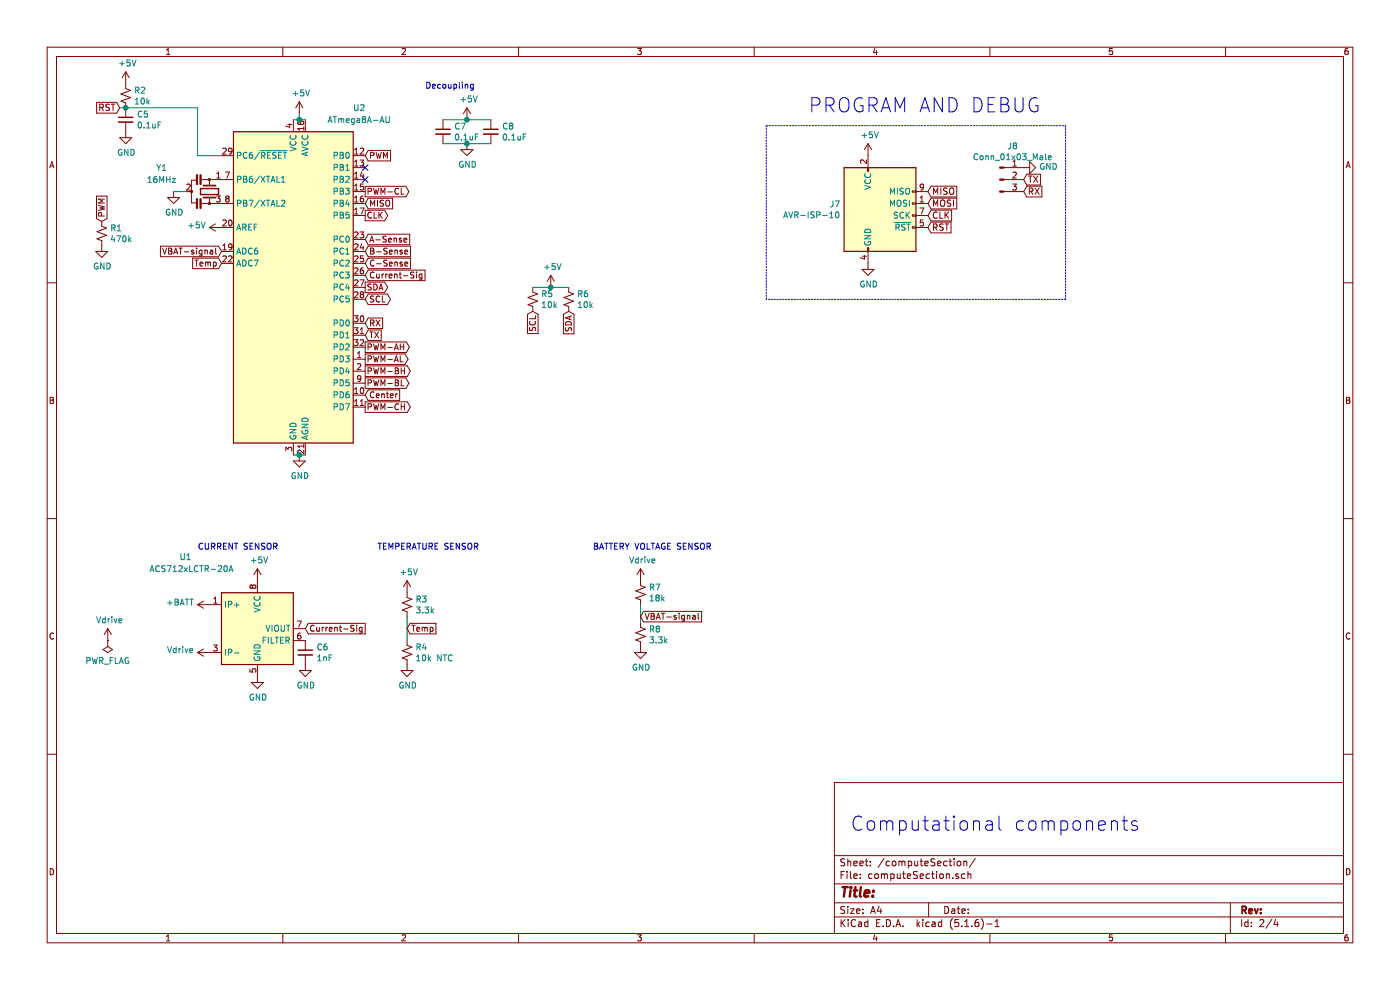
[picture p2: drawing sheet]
EESchema Schematic File Version 4
EELAYER 30 0
EELAYER END
$Descr A4 11693 8268
encoding utf-8
Sheet 2 4
Title ""
Date ""
Rev ""
Comp ""
Comment1 ""
Comment2 ""
Comment3 ""
Comment4 ""
$EndDescr
$Comp
L MCU_Microchip_ATmega:ATmega8A-AU U2
U 1 1
P 2450 2400
F 0 "U2" H 3000 3900 50  0000 C CNN
F 1 "ATmega8A-AU" H 3000 3800 50  0000 C CNN
F 2 "Package_QFP:TQFP-32_7x7mm_P0.8mm" H 2450 2400 50  0001 C CIN
F 3 "http://ww1.microchip.com/downloads/en/DeviceDoc/Microchip%208bit%20mcu%20AVR%20ATmega8A%20data%20sheet%2040001974A.pdf" H 2450 2400 50  0001 C CNN
F 4 "C16190" H 2450 2400 50  0001 C CNN "JLCPCB"
	1    2450 2400
	1    0    0    -1  
$EndComp
$Comp
L power:+5V #PWR011
U 1 1
P 2500 950
F 0 "#PWR011" H 2500 800 50  0001 C CNN
F 1 "+5V" H 2515 1123 50  0000 C CNN
F 2 "" H 2500 950 50  0001 C CNN
F 3 "" H 2500 950 50  0001 C CNN
	1    2500 950 
	1    0    0    -1  
$EndComp
Text Notes 3550 750  0    50   ~ 0
Decoupling
$Comp
L Device:C_Small C7
U 1 1
P 3700 1100
F 0 "C7" H 3792 1146 50  0000 L CNN
F 1 "0.1uF" H 3792 1055 50  0000 L CNN
F 2 "Capacitor_SMD:C_0402_1005Metric" H 3700 1100 50  0001 C CNN
F 3 "~" H 3700 1100 50  0001 C CNN
F 4 " C1525" H 3700 1100 50  0001 C CNN "JLCPCB"
	1    3700 1100
	1    0    0    -1  
$EndComp
$Comp
L Device:C_Small C8
U 1 1
P 4100 1100
F 0 "C8" H 4192 1146 50  0000 L CNN
F 1 "0.1uF" H 4192 1055 50  0000 L CNN
F 2 "Capacitor_SMD:C_0402_1005Metric" H 4100 1100 50  0001 C CNN
F 3 "~" H 4100 1100 50  0001 C CNN
F 4 " C1525" H 4100 1100 50  0001 C CNN "JLCPCB"
	1    4100 1100
	1    0    0    -1  
$EndComp
Wire Wire Line
	3700 1000 3900 1000
Wire Wire Line
	4100 1200 3900 1200
$Comp
L power:+5V #PWR016
U 1 1
P 3900 1000
F 0 "#PWR016" H 3900 850 50  0001 C CNN
F 1 "+5V" H 3915 1173 50  0000 C CNN
F 2 "" H 3900 1000 50  0001 C CNN
F 3 "" H 3900 1000 50  0001 C CNN
	1    3900 1000
	1    0    0    -1  
$EndComp
Connection ~ 3900 1000
Wire Wire Line
	3900 1000 4100 1000
$Comp
L power:GND #PWR017
U 1 1
P 3900 1200
F 0 "#PWR017" H 3900 950 50  0001 C CNN
F 1 "GND" H 3905 1027 50  0000 C CNN
F 2 "" H 3900 1200 50  0001 C CNN
F 3 "" H 3900 1200 50  0001 C CNN
	1    3900 1200
	1    0    0    -1  
$EndComp
Connection ~ 3900 1200
Wire Wire Line
	3900 1200 3700 1200
Wire Wire Line
	2450 3800 2500 3800
$Comp
L power:GND #PWR012
U 1 1
P 2500 3800
F 0 "#PWR012" H 2500 3550 50  0001 C CNN
F 1 "GND" H 2505 3627 50  0000 C CNN
F 2 "" H 2500 3800 50  0001 C CNN
F 3 "" H 2500 3800 50  0001 C CNN
	1    2500 3800
	1    0    0    -1  
$EndComp
Connection ~ 2500 3800
Wire Wire Line
	2500 3800 2550 3800
$Comp
L power:+5V #PWR08
U 1 1
P 1850 1900
F 0 "#PWR08" H 1850 1750 50  0001 C CNN
F 1 "+5V" V 1865 2028 50  0000 L CNN
F 2 "" H 1850 1900 50  0001 C CNN
F 3 "" H 1850 1900 50  0001 C CNN
	1    1850 1900
	0    -1   -1   0   
$EndComp
$Comp
L power:GND #PWR04
U 1 1
P 1050 1100
F 0 "#PWR04" H 1050 850 50  0001 C CNN
F 1 "GND" H 1055 927 50  0000 C CNN
F 2 "" H 1050 1100 50  0001 C CNN
F 3 "" H 1050 1100 50  0001 C CNN
	1    1050 1100
	1    0    0    -1  
$EndComp
$Comp
L Device:C_Small C5
U 1 1
P 1050 1000
F 0 "C5" H 1142 1046 50  0000 L CNN
F 1 "0.1uF" H 1142 955 50  0000 L CNN
F 2 "Capacitor_SMD:C_0402_1005Metric" H 1050 1000 50  0001 C CNN
F 3 "~" H 1050 1000 50  0001 C CNN
F 4 "C1525" H 1050 1000 50  0001 C CNN "JLCPCB"
	1    1050 1000
	1    0    0    -1  
$EndComp
$Comp
L power:+5V #PWR03
U 1 1
P 1050 700
F 0 "#PWR03" H 1050 550 50  0001 C CNN
F 1 "+5V" H 1065 873 50  0000 C CNN
F 2 "" H 1050 700 50  0001 C CNN
F 3 "" H 1050 700 50  0001 C CNN
	1    1050 700 
	1    0    0    -1  
$EndComp
Connection ~ 1050 900 
$Comp
L Device:R_Small_US R2
U 1 1
P 1050 800
F 0 "R2" H 1118 846 50  0000 L CNN
F 1 "10k" H 1118 755 50  0000 L CNN
F 2 "Resistor_SMD:R_0402_1005Metric" H 1050 800 50  0001 C CNN
F 3 "~" H 1050 800 50  0001 C CNN
F 4 "C25744" H 1050 800 50  0001 C CNN "JLCPCB"
	1    1050 800 
	1    0    0    -1  
$EndComp
Wire Wire Line
	1000 900  1050 900 
Wire Wire Line
	1650 900  1650 1300
Wire Wire Line
	1650 1300 1850 1300
Wire Wire Line
	1050 900  1650 900 
$Comp
L Device:Resonator_Small Y1
U 1 1
P 1750 1600
F 0 "Y1" V 1550 1200 50  0000 C CNN
F 1 "16MHz" V 1650 1200 50  0000 C CNN
F 2 "Used libraries:X322516MLB4SI" H 1725 1600 50  0001 C CNN
F 3 "~" H 1725 1600 50  0001 C CNN
F 4 "C13738" V 1750 1600 50  0001 C CNN "JLCPCB"
	1    1750 1600
	0    1    1    0   
$EndComp
$Comp
L power:GND #PWR05
U 1 1
P 1450 1600
F 0 "#PWR05" H 1450 1350 50  0001 C CNN
F 1 "GND" H 1455 1427 50  0000 C CNN
F 2 "" H 1450 1600 50  0001 C CNN
F 3 "" H 1450 1600 50  0001 C CNN
	1    1450 1600
	1    0    0    -1  
$EndComp
Wire Wire Line
	1450 1600 1550 1600
Text GLabel 3050 2300 2    50   Input ~ 0
Current-Sig
Text GLabel 3050 2400 2    50   Output ~ 0
SDA
Text GLabel 3050 2500 2    50   BiDi ~ 0
SCL
Text GLabel 3050 2700 2    50   Input ~ 0
RX
Text GLabel 3050 1300 2    50   Input ~ 0
PWM
NoConn ~ 3050 1400
NoConn ~ 3050 1500
Text GLabel 3050 1600 2    50   Output ~ 0
PWM-CL
Text GLabel 3050 2900 2    50   Output ~ 0
PWM-AH
Text GLabel 3050 3000 2    50   Output ~ 0
PWM-AL
Text GLabel 3050 3100 2    50   Output ~ 0
PWM-BH
Text GLabel 3050 3400 2    50   Output ~ 0
PWM-CH
Text GLabel 3050 3300 2    50   Input ~ 0
Center
Text GLabel 850  1850 1    50   Input ~ 0
PWM
$Comp
L Device:R_Small_US R1
U 1 1
P 850 1950
F 0 "R1" H 918 1996 50  0000 L CNN
F 1 "470k" H 918 1905 50  0000 L CNN
F 2 "Resistor_SMD:R_0402_1005Metric" H 850 1950 50  0001 C CNN
F 3 "~" H 850 1950 50  0001 C CNN
F 4 "C25790" H 850 1950 50  0001 C CNN "JLCPCB"
	1    850  1950
	1    0    0    -1  
$EndComp
$Comp
L power:GND #PWR02
U 1 1
P 850 2050
F 0 "#PWR02" H 850 1800 50  0001 C CNN
F 1 "GND" H 855 1877 50  0000 C CNN
F 2 "" H 850 2050 50  0001 C CNN
F 3 "" H 850 2050 50  0001 C CNN
	1    850  2050
	1    0    0    -1  
$EndComp
Text GLabel 4450 2600 3    50   Input ~ 0
SCL
Text GLabel 4750 2600 3    50   Input ~ 0
SDA
$Comp
L Device:R_Small_US R5
U 1 1
P 4450 2500
F 0 "R5" H 4518 2546 50  0000 L CNN
F 1 "10k" H 4518 2455 50  0000 L CNN
F 2 "Resistor_SMD:R_0402_1005Metric" H 4450 2500 50  0001 C CNN
F 3 "~" H 4450 2500 50  0001 C CNN
F 4 "C25744" H 4450 2500 50  0001 C CNN "JLCPCB"
	1    4450 2500
	1    0    0    -1  
$EndComp
$Comp
L Device:R_Small_US R6
U 1 1
P 4750 2500
F 0 "R6" H 4818 2546 50  0000 L CNN
F 1 "10k" H 4818 2455 50  0000 L CNN
F 2 "Resistor_SMD:R_0402_1005Metric" H 4750 2500 50  0001 C CNN
F 3 "~" H 4750 2500 50  0001 C CNN
F 4 "C25744" H 4750 2500 50  0001 C CNN "JLCPCB"
	1    4750 2500
	1    0    0    -1  
$EndComp
Wire Wire Line
	4450 2400 4600 2400
$Comp
L power:+5V #PWR018
U 1 1
P 4600 2400
F 0 "#PWR018" H 4600 2250 50  0001 C CNN
F 1 "+5V" H 4615 2573 50  0000 C CNN
F 2 "" H 4600 2400 50  0001 C CNN
F 3 "" H 4600 2400 50  0001 C CNN
	1    4600 2400
	1    0    0    -1  
$EndComp
Connection ~ 4600 2400
Wire Wire Line
	4600 2400 4750 2400
$Comp
L Sensor_Current:ACS712xLCTR-20A U1
U 1 1
P 2150 5250
F 0 "U1" H 1550 5850 50  0000 C CNN
F 1 "ACS712xLCTR-20A" H 1600 5750 50  0000 C CNN
F 2 "Package_SO:SOIC-8_3.9x4.9mm_P1.27mm" H 2250 4900 50  0001 L CIN
F 3 "http://www.allegromicro.com/~/media/Files/Datasheets/ACS712-Datasheet.ashx?la=en" H 2150 5250 50  0001 C CNN
	1    2150 5250
	1    0    0    -1  
$EndComp
Text Notes 1650 4600 0    50   ~ 0
CURRENT SENSOR\n
$Comp
L power:+BATT #PWR06
U 1 1
P 1750 5050
F 0 "#PWR06" H 1750 4900 50  0001 C CNN
F 1 "+BATT" V 1765 5177 50  0000 L CNN
F 2 "" H 1750 5050 50  0001 C CNN
F 3 "" H 1750 5050 50  0001 C CNN
	1    1750 5050
	0    -1   -1   0   
$EndComp
$Comp
L power:Vdrive #PWR07
U 1 1
P 1750 5450
F 0 "#PWR07" H 1550 5300 50  0001 C CNN
F 1 "Vdrive" V 1768 5578 50  0000 L CNN
F 2 "" H 1750 5450 50  0001 C CNN
F 3 "" H 1750 5450 50  0001 C CNN
	1    1750 5450
	0    -1   -1   0   
$EndComp
$Comp
L power:GND #PWR010
U 1 1
P 2150 5650
F 0 "#PWR010" H 2150 5400 50  0001 C CNN
F 1 "GND" H 2155 5477 50  0000 C CNN
F 2 "" H 2150 5650 50  0001 C CNN
F 3 "" H 2150 5650 50  0001 C CNN
	1    2150 5650
	1    0    0    -1  
$EndComp
$Comp
L power:+5V #PWR09
U 1 1
P 2150 4850
F 0 "#PWR09" H 2150 4700 50  0001 C CNN
F 1 "+5V" H 2165 5023 50  0000 C CNN
F 2 "" H 2150 4850 50  0001 C CNN
F 3 "" H 2150 4850 50  0001 C CNN
	1    2150 4850
	1    0    0    -1  
$EndComp
Text GLabel 2550 5250 2    50   Input ~ 0
Current-Sig
$Comp
L Device:C_Small C6
U 1 1
P 2550 5450
F 0 "C6" H 2642 5496 50  0000 L CNN
F 1 "1nF" H 2642 5405 50  0000 L CNN
F 2 "Capacitor_SMD:C_0402_1005Metric" H 2550 5450 50  0001 C CNN
F 3 "~" H 2550 5450 50  0001 C CNN
F 4 "C1523" H 2550 5450 50  0001 C CNN "JLCPCB"
	1    2550 5450
	1    0    0    -1  
$EndComp
$Comp
L power:GND #PWR013
U 1 1
P 2550 5550
F 0 "#PWR013" H 2550 5300 50  0001 C CNN
F 1 "GND" H 2555 5377 50  0000 C CNN
F 2 "" H 2550 5550 50  0001 C CNN
F 3 "" H 2550 5550 50  0001 C CNN
	1    2550 5550
	1    0    0    -1  
$EndComp
$Comp
L Device:R_Small_US R4
U 1 1
P 3400 5450
F 0 "R4" H 3468 5496 50  0000 L CNN
F 1 "10k NTC" H 3468 5405 50  0000 L CNN
F 2 "Resistor_SMD:R_0402_1005Metric" H 3400 5450 50  0001 C CNN
F 3 "~" H 3400 5450 50  0001 C CNN
F 4 "C92371" H 3400 5450 50  0001 C CNN "JLCSMT"
	1    3400 5450
	1    0    0    -1  
$EndComp
$Comp
L power:GND #PWR015
U 1 1
P 3400 5550
F 0 "#PWR015" H 3400 5300 50  0001 C CNN
F 1 "GND" H 3405 5377 50  0000 C CNN
F 2 "" H 3400 5550 50  0001 C CNN
F 3 "" H 3400 5550 50  0001 C CNN
	1    3400 5550
	1    0    0    -1  
$EndComp
$Comp
L Device:R_Small_US R3
U 1 1
P 3400 5050
F 0 "R3" H 3468 5096 50  0000 L CNN
F 1 "3.3k" H 3468 5005 50  0000 L CNN
F 2 "Resistor_SMD:R_0402_1005Metric" H 3400 5050 50  0001 C CNN
F 3 "~" H 3400 5050 50  0001 C CNN
F 4 "C25890" H 3400 5050 50  0001 C CNN "JLCPCB"
	1    3400 5050
	1    0    0    -1  
$EndComp
Wire Wire Line
	3400 5350 3400 5150
Text GLabel 1850 2100 0    50   Input ~ 0
VBAT-signal
Text GLabel 1850 2200 0    50   Input ~ 0
Temp
$Comp
L power:+5V #PWR014
U 1 1
P 3400 4950
F 0 "#PWR014" H 3400 4800 50  0001 C CNN
F 1 "+5V" H 3415 5123 50  0000 C CNN
F 2 "" H 3400 4950 50  0001 C CNN
F 3 "" H 3400 4950 50  0001 C CNN
	1    3400 4950
	1    0    0    -1  
$EndComp
Text GLabel 3400 5250 2    50   Input ~ 0
Temp
Text Notes 3150 4600 0    50   ~ 0
TEMPERATURE SENSOR
Text Notes 4950 4600 0    50   ~ 0
BATTERY VOLTAGE SENSOR
$Comp
L Device:R_Small_US R7
U 1 1
P 5350 4950
F 0 "R7" H 5418 4996 50  0000 L CNN
F 1 "18k" H 5418 4905 50  0000 L CNN
F 2 "Resistor_SMD:R_0402_1005Metric" H 5350 4950 50  0001 C CNN
F 3 "~" H 5350 4950 50  0001 C CNN
F 4 "C25762" H 5350 4950 50  0001 C CNN "JLCPCB"
	1    5350 4950
	1    0    0    -1  
$EndComp
$Comp
L Device:R_Small_US R8
U 1 1
P 5350 5300
F 0 "R8" H 5418 5346 50  0000 L CNN
F 1 "3.3k" H 5418 5255 50  0000 L CNN
F 2 "Resistor_SMD:R_0402_1005Metric" H 5350 5300 50  0001 C CNN
F 3 "~" H 5350 5300 50  0001 C CNN
F 4 "C25890" H 5350 5300 50  0001 C CNN "JLCPCB"
	1    5350 5300
	1    0    0    -1  
$EndComp
Wire Wire Line
	5350 5200 5350 5050
$Comp
L power:Vdrive #PWR019
U 1 1
P 5350 4850
F 0 "#PWR019" H 5150 4700 50  0001 C CNN
F 1 "Vdrive" H 5367 5023 50  0000 C CNN
F 2 "" H 5350 4850 50  0001 C CNN
F 3 "" H 5350 4850 50  0001 C CNN
	1    5350 4850
	1    0    0    -1  
$EndComp
$Comp
L power:GND #PWR020
U 1 1
P 5350 5400
F 0 "#PWR020" H 5350 5150 50  0001 C CNN
F 1 "GND" H 5355 5227 50  0000 C CNN
F 2 "" H 5350 5400 50  0001 C CNN
F 3 "" H 5350 5400 50  0001 C CNN
	1    5350 5400
	1    0    0    -1  
$EndComp
Text GLabel 5350 5150 2    50   Input ~ 0
VBAT-signal
Text Notes 7100 6950 0    118  ~ 0
Computational components
Text GLabel 3050 3200 2    50   Output ~ 0
PWM-BL
Text GLabel 3050 2100 2    50   Input ~ 0
B-Sense
Wire Wire Line
	2450 1000 2500 1000
Wire Wire Line
	2500 1000 2500 950 
Connection ~ 2500 1000
Wire Wire Line
	2500 1000 2550 1000
Text GLabel 3050 2200 2    50   Input ~ 0
C-Sense
Text GLabel 3050 2000 2    50   Input ~ 0
A-Sense
Text GLabel 3050 1700 2    50   Input ~ 0
MISO
Text GLabel 3050 1800 2    50   Output ~ 0
CLK
Text GLabel 3050 2800 2    50   Input ~ 0
TX
Text GLabel 1000 900  0    53   Input ~ 0
RST
$Comp
L Connector:AVR-ISP-10 J?
U 1 1
P 7350 1800
AR Path="/5ED1465D" Ref="J?"  Part="1" 
AR Path="/5EC82153/5ED1465D" Ref="J7"  Part="1" 
F 0 "J7" H 7020 1896 50  0000 R CNN
F 1 "AVR-ISP-10" H 7020 1805 50  0000 R CNN
F 2 "Connector_IDC:IDC-Header_2x05_P2.54mm_Vertical" V 7100 1850 50  0001 C CNN
F 3 " ~" H 6075 1250 50  0001 C CNN
	1    7350 1800
	1    0    0    -1  
$EndComp
$Comp
L power:+5V #PWR?
U 1 1
P 7250 1300
AR Path="/5ED14663" Ref="#PWR?"  Part="1" 
AR Path="/5EC82153/5ED14663" Ref="#PWR0110"  Part="1" 
F 0 "#PWR0110" H 7250 1150 50  0001 C CNN
F 1 "+5V" H 7265 1473 50  0000 C CNN
F 2 "" H 7250 1300 50  0001 C CNN
F 3 "" H 7250 1300 50  0001 C CNN
	1    7250 1300
	1    0    0    -1  
$EndComp
Text GLabel 7750 1600 2    53   Input ~ 0
MISO
Text GLabel 7750 1700 2    53   Input ~ 0
MOSI
Text GLabel 7750 1800 2    53   Input ~ 0
CLK
Text GLabel 7750 1900 2    53   Input ~ 0
RST
$Comp
L power:GND #PWR?
U 1 1
P 7250 2200
AR Path="/5ED1466D" Ref="#PWR?"  Part="1" 
AR Path="/5EC82153/5ED1466D" Ref="#PWR0111"  Part="1" 
F 0 "#PWR0111" H 7250 1950 50  0001 C CNN
F 1 "GND" H 7255 2027 50  0000 C CNN
F 2 "" H 7250 2200 50  0001 C CNN
F 3 "" H 7250 2200 50  0001 C CNN
	1    7250 2200
	1    0    0    -1  
$EndComp
$Comp
L Connector:Conn_01x03_Male J?
U 1 1
P 8350 1500
AR Path="/5ED14673" Ref="J?"  Part="1" 
AR Path="/5EC82153/5ED14673" Ref="J8"  Part="1" 
F 0 "J8" H 8458 1781 50  0000 C CNN
F 1 "Conn_01x03_Male" H 8458 1690 50  0000 C CNN
F 2 "Connector_PinSocket_1.27mm:PinSocket_1x03_P1.27mm_Vertical_SMD_Pin1Left" H 8350 1500 50  0001 C CNN
F 3 "~" H 8350 1500 50  0001 C CNN
	1    8350 1500
	1    0    0    -1  
$EndComp
$Comp
L power:GND #PWR?
U 1 1
P 8550 1400
AR Path="/5ED14679" Ref="#PWR?"  Part="1" 
AR Path="/5EC82153/5ED14679" Ref="#PWR0112"  Part="1" 
F 0 "#PWR0112" H 8550 1150 50  0001 C CNN
F 1 "GND" V 8555 1272 50  0000 R CNN
F 2 "" H 8550 1400 50  0001 C CNN
F 3 "" H 8550 1400 50  0001 C CNN
	1    8550 1400
	0    -1   -1   0   
$EndComp
Text GLabel 8550 1500 2    53   Input ~ 0
TX
Text GLabel 8550 1600 2    53   Input ~ 0
RX
Text Notes 6750 950  0    118  ~ 0
PROGRAM AND DEBUG\n
Wire Notes Line
	6400 1050 8900 1050
Wire Notes Line
	8900 1050 8900 2500
Wire Notes Line
	8900 2500 6400 2500
Wire Notes Line
	6400 2500 6400 1050
$Comp
L power:Vdrive #PWR0113
U 1 1
P 900 5350
F 0 "#PWR0113" H 700 5200 50  0001 C CNN
F 1 "Vdrive" H 915 5523 50  0000 C CNN
F 2 "" H 900 5350 50  0001 C CNN
F 3 "" H 900 5350 50  0001 C CNN
	1    900  5350
	1    0    0    -1  
$EndComp
$Comp
L power:PWR_FLAG #FLG0101
U 1 1
P 900 5350
F 0 "#FLG0101" H 900 5425 50  0001 C CNN
F 1 "PWR_FLAG" H 900 5523 50  0000 C CNN
F 2 "" H 900 5350 50  0001 C CNN
F 3 "~" H 900 5350 50  0001 C CNN
	1    900  5350
	-1   0    0    1   
$EndComp
$EndSCHEMATC
